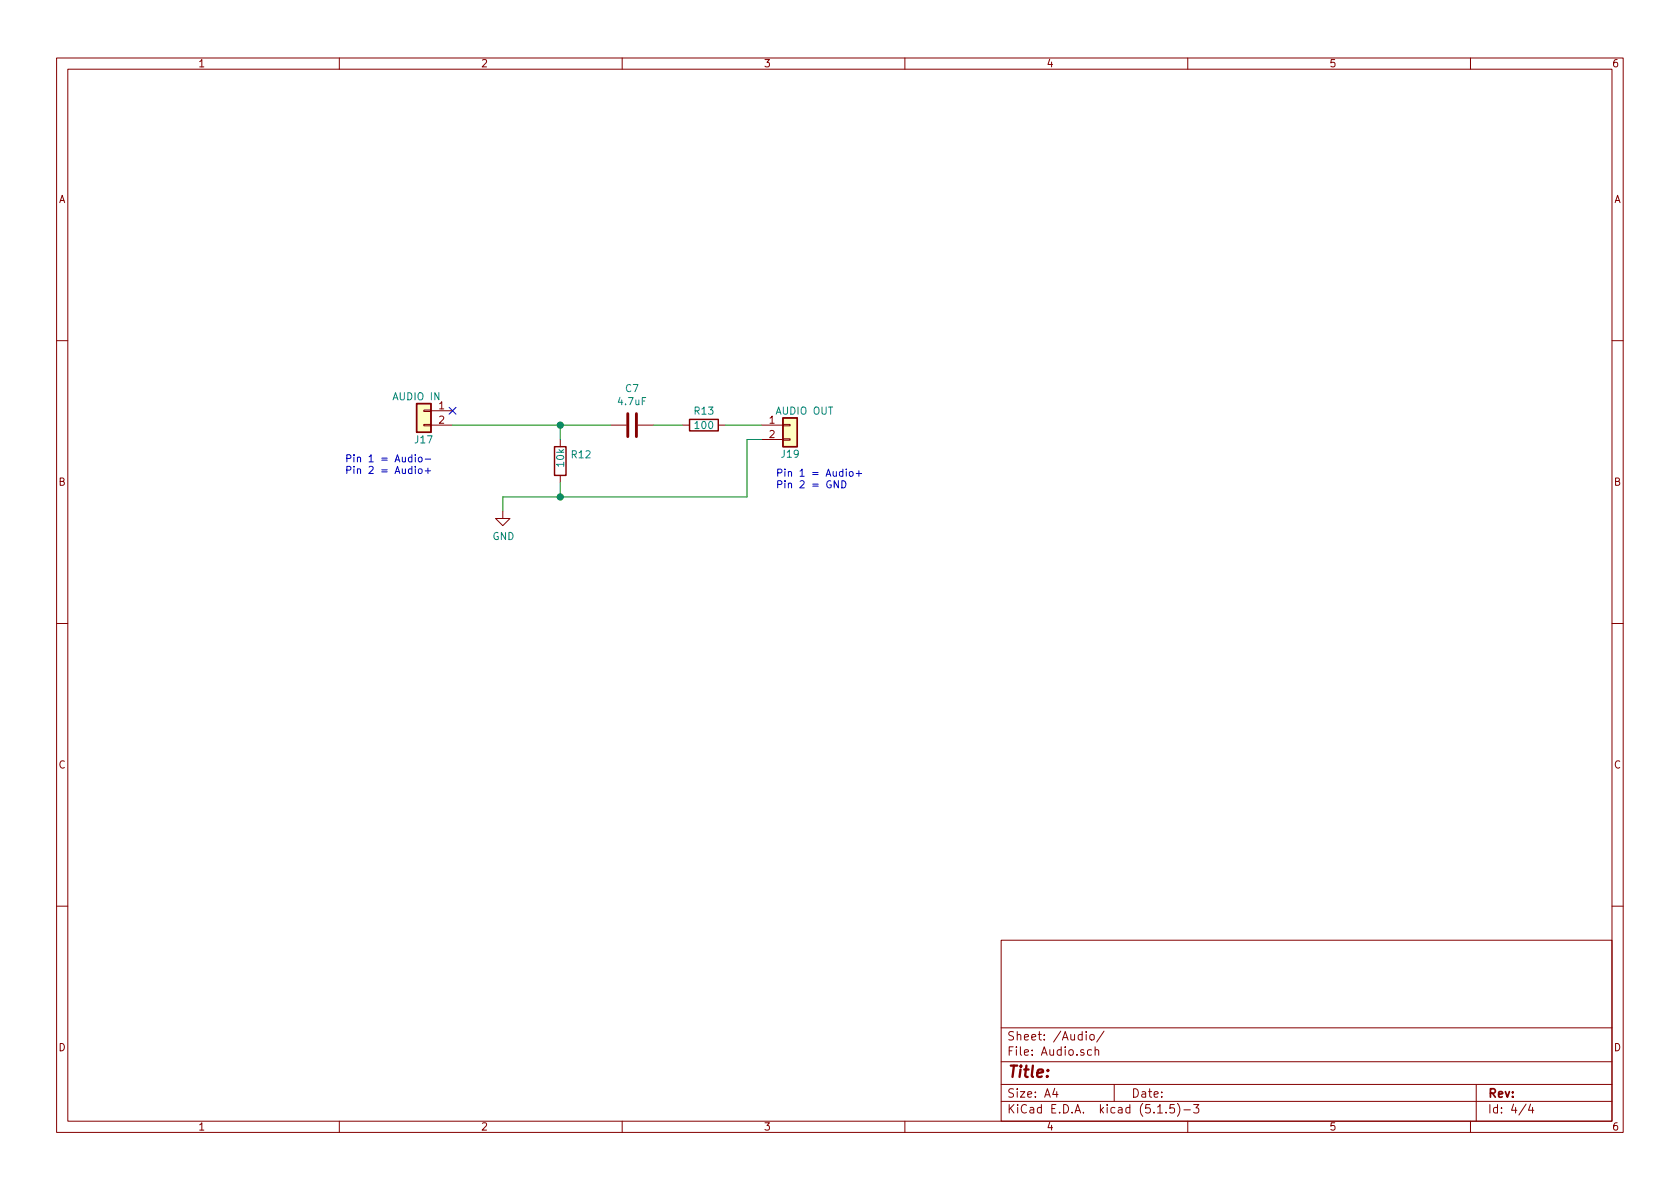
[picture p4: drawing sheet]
EESchema Schematic File Version 4
EELAYER 30 0
EELAYER END
$Descr A4 11693 8268
encoding utf-8
Sheet 4 4
Title ""
Date ""
Rev ""
Comp ""
Comment1 ""
Comment2 ""
Comment3 ""
Comment4 ""
$EndDescr
$Comp
L Connector_Generic:Conn_01x02 J19
U 1 1
P 5500 2950
F 0 "J19" H 5500 2750 50  0000 C CNN
F 1 "AUDIO OUT" H 5600 3050 50  0000 C CNN
F 2 "MesModules:Bloc_de_jonction_CI-MPT_2.54mm_01x02" H 5500 2950 50  0001 C CNN
F 3 "~" H 5500 2950 50  0001 C CNN
	1    5500 2950
	1    0    0    -1  
$EndComp
$Comp
L Device:R R12
U 1 1
P 3900 3200
F 0 "R12" H 3970 3246 50  0000 L CNN
F 1 "10k" V 3900 3150 50  0000 L CNN
F 2 "Resistor_THT:R_Axial_DIN0207_L6.3mm_D2.5mm_P10.16mm_Horizontal" V 3830 3200 50  0001 C CNN
F 3 "~" H 3900 3200 50  0001 C CNN
	1    3900 3200
	1    0    0    -1  
$EndComp
$Comp
L Device:R R13
U 1 1
P 4900 2950
F 0 "R13" V 4800 2950 50  0000 C CNN
F 1 "100" V 4900 2950 50  0000 C CNN
F 2 "Resistor_THT:R_Axial_DIN0207_L6.3mm_D2.5mm_P10.16mm_Horizontal" V 4830 2950 50  0001 C CNN
F 3 "~" H 4900 2950 50  0001 C CNN
	1    4900 2950
	0    1    1    0   
$EndComp
$Comp
L Device:C C7
U 1 1
P 4400 2950
F 0 "C7" V 4652 2950 50  0000 C CNN
F 1 "4.7uF" V 4561 2950 50  0000 C CNN
F 2 "Capacitor_THT:C_Axial_L17.0mm_D7.0mm_P25.00mm_Horizontal" H 4438 2800 50  0001 C CNN
F 3 "~" H 4400 2950 50  0001 C CNN
	1    4400 2950
	0    -1   -1   0   
$EndComp
Wire Wire Line
	5300 2950 5050 2950
Wire Wire Line
	4750 2950 4550 2950
Wire Wire Line
	4250 2950 3900 2950
Wire Wire Line
	3900 2950 3900 3050
Wire Wire Line
	5300 3050 5200 3050
Wire Wire Line
	5200 3050 5200 3450
Wire Wire Line
	3900 2950 3150 2950
Connection ~ 3900 2950
Wire Wire Line
	5200 3450 3900 3450
Wire Wire Line
	3900 3450 3900 3350
$Comp
L power:GND #PWR08
U 1 1
P 3500 3550
F 0 "#PWR08" H 3500 3300 50  0001 C CNN
F 1 "GND" H 3505 3377 50  0000 C CNN
F 2 "" H 3500 3550 50  0001 C CNN
F 3 "" H 3500 3550 50  0001 C CNN
	1    3500 3550
	1    0    0    -1  
$EndComp
Wire Wire Line
	3500 3450 3900 3450
Connection ~ 3900 3450
Wire Wire Line
	3500 3450 3500 3550
Text Notes 2400 3300 0    50   ~ 0
Pin 1 = Audio- \nPin 2 = Audio+
$Comp
L Connector_Generic:Conn_01x02 J17
U 1 1
P 2950 2850
F 0 "J17" H 2950 2650 50  0000 C CNN
F 1 "AUDIO IN" H 3000 2950 50  0000 C CNN
F 2 "MesModules:Bloc_de_jonction_CI-MPT_2.54mm_01x02" H 2950 2850 50  0001 C CNN
F 3 "~" H 2950 2850 50  0001 C CNN
	1    2950 2850
	-1   0    0    -1  
$EndComp
NoConn ~ 3150 2850
Text Notes 5400 3400 0    50   ~ 0
Pin 1 = Audio+\nPin 2 = GND
$EndSCHEMATC
